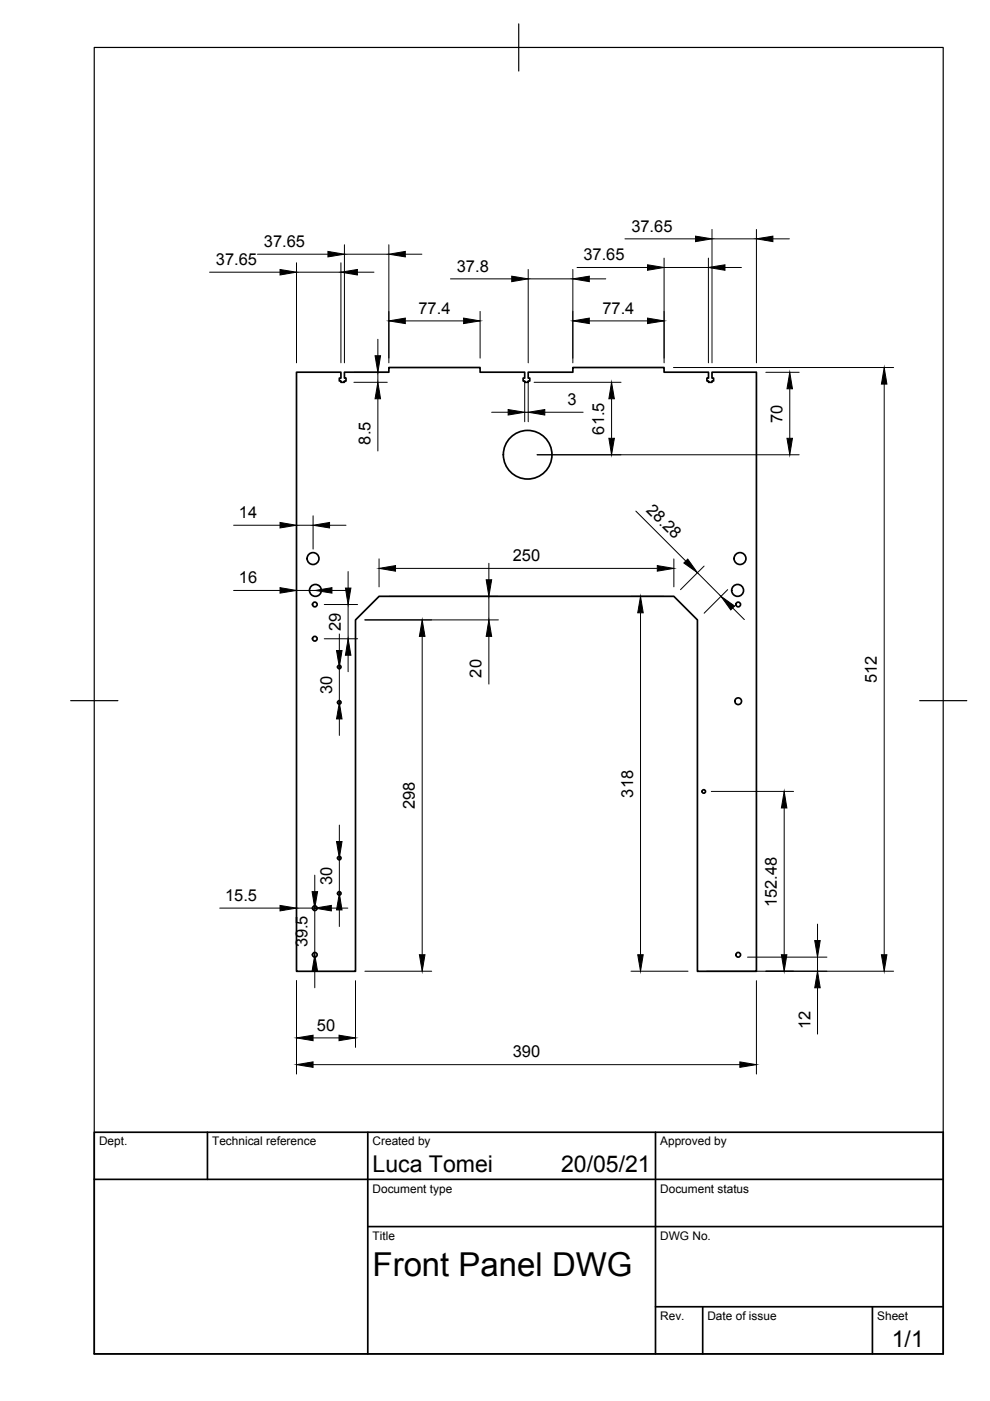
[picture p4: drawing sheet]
<svg xmlns="http://www.w3.org/2000/svg" width="210mm" height="297mm" viewBox="0 0 210 297" stroke-linecap="round" stroke-linejoin="round" font-family="sans-serif">
<!-- layer: Visibile -->
<g fill="none" stroke="#000" stroke-width=".36">
<path d="M62.9 78.9h9.4v1.3h-.4v.6h.4v.3h.7v-.3h.4v-.6h-.4v-1.3h9.4v-1h19.4v1h9.5v1.3h-.4v.6h.4v.3h.7v-.3h.3v-.6h-.3v-1.3h9.5v-1h19.3v1h9.4v1.3h-.3v.6h.3v.3h.8v-.3h.3v-.6h-.3v-1.3h9.4v127h-12.5v-74.5l-5-5h-62.5l-5 5v74.5h-12.5z"/>
<circle cx="111.9" cy="96.4" r="5.2"/>
<circle cx="66.4" cy="118.4" r="1.26"/>
<circle cx="156.9" cy="118.4" r="1.26"/>
<circle cx="66.7" cy="135.4" r=".5"/>
<circle cx="66.7" cy="128.2" r=".5"/>
<circle cx="66.9" cy="125.2" r="1.26"/>
<circle cx="156.4" cy="125.2" r="1.26"/>
<circle cx="156.5" cy="128.2" r=".5"/>
<circle cx="71.9" cy="148.9" r=".37"/>
<circle cx="71.9" cy="141.4" r=".37"/>
<circle cx="156.5" cy="148.7" r=".71"/>
<circle cx="149.2" cy="167.8" r=".37"/>
<circle cx="66.7" cy="192.5" r=".5"/>
<circle cx="71.9" cy="189.4" r=".37"/>
<circle cx="71.9" cy="181.9" r=".37"/>
<circle cx="66.7" cy="202.4" r=".5"/>
<circle cx="156.5" cy="202.4" r=".5"/>
</g>
<!-- layer: Border -->
<path d="M20 10.1h180v276.9h-180zM110 5.1v10M15 148.6h10M195 148.6h10" fill="none" stroke="#000" stroke-width=".25"/>
<!-- layer: TitleBlock -->
<path d="M20 240.1h180v46.9h-180zM20 250h180M44 240.1v9.9M78 240.1v46.9M139 240.1v46.9M78 260.1h122M139 277.1h61M149 277.1v9.9M185 277.1v9.9" fill="none" stroke="#000" stroke-width=".36"/>
<!-- layer: Dimensions -->
<g fill="none" stroke="#000" stroke-width=".21">
<path d="M44.4 57.7h15M54.6 53.9h14.9M62.9 55.7v21.2M62.9 57.7h9.4M72.3 55.7v21.2M73 51.9v25M73 53.9h9.4M75.8 57.7h3.5M82.4 51.9v25M85.9 53.9h3.6M95.5 59.1h13M112 57.1v19.8"/>
<path d="M112 59.1h9.5M121.5 57.1v19.8M122.3 56.7h15M124.9 59.1h3.5M132.5 50.6h15M140.8 54.7v22.2M140.8 56.7h9.4M150.2 54.7v22.2M151 48.6v28.3M151 50.6h9.4M153.7 56.7h3.5M160.4 48.6v28.3"/>
<path d="M163.9 50.6h3.5M75 78.9h7.1M80.1 71.9v3.5M80.1 78.9v2.2M85.9 68h12.4M101.8 66v9.9M124.9 68h12.4M142.8 77.9h46.7M162.4 78.9h7M75 81.1h7.1M80.1 84.5v11.1M104.2 87.4h3.5"/>
<path d="M111.3 80.9v8.5M111.3 87.4h.7M112 80.9v8.5M113.2 81.1h18.5M113.9 96.4h55.5M115.5 87.4h8.1M129.7 84.5v8.4M167.4 82.4v10.5M187.5 81.4v121M49.5 111.4h9.9M62.9 112.2v1.2M62.9 111.4h3.5"/>
<path d="M66.4 109.4v7M69.9 111.4h3.5M80.4 118.5v5.9M103.7 119.4v3.5M134.8 108.4l10.6 10.5M142.9 118.5v5.9M49.5 125.2h9.9M62.9 125.2h4M68.7 128.2h7.1M68.7 135.4h7.1M70.4 125.2h3.5M71.9 134.4v3.5"/>
<path d="M73.8 121.2v3.5M73.8 128.2v7.2M73.8 138.9v3.5M77.4 131.4h28.3M82.4 126.4h23.3M83.9 120.5h55.5M89.5 134.9v67.5M103.7 126.4v5M103.7 134.9v10.1M133.8 126.4h7.1M135.8 129.9v72.5M147.9 121.4l5 5"/>
<path d="M149.3 120l-5 5M154.3 125l-5 5M155.3 128.9l2.5 2.5M71.9 141.4v7.5M71.9 152.4v3.5M71.9 174.9v3.5M150.8 167.8h17.5M166.3 171.3v31.1M46.6 192.5h12.8M62.9 192.5h3.8v9.9M66.7 185.6v3.4M70.3 192.5h3.4"/>
<path d="M71.9 181.9v7.5M71.9 192.9v3.5M173.3 195.9v3.5M62.9 207.9v19.8M66.7 205.9v3.5M75.4 207.9v14.2M77.4 205.9h14.1M133.8 205.9h12.1M149.9 205.9h39.6M158.5 202.9h16.8M160.4 207.9v19.8M173.3 202.9v3"/>
<path d="M173.3 209.4v9.9M66.4 225.7h90.5M66.4 220.1h5.5"/>
</g>
<g fill="#000" stroke="#000" stroke-width=".21">
<path d="M59.4 57.1l3.5 .6-3.5 .6zM69.5 53.3l3.5 .6-3.5 .6zM72.3 57.7l3.5-.6v1.2zM82.4 53.9l3.5-.6v1.2zM108.5 58.6l3.5 .5-3.5 .6zM121.5 59.1l3.4-.5v1.1zM137.3 56.1l3.5 .6-3.5 .6zM147.5 50.1l3.5 .5-3.5 .6zM150.2 56.7l3.5-.6v1.2zM160.4 50.6l3.5-.5v1.1zM79.5 75.4h1.2l-.6 3.5zM82.4 68l3.5-.6v1.2z"/>
<path d="M98.3 67.4l3.5 .6-3.5 .6zM121.5 68l3.4-.6v1.2zM137.3 67.4l3.5 .6-3.5 .6zM80.1 81.1l.6 3.4h-1.2zM107.7 86.8l3.6 .6-3.6 .6zM112 87.4l3.5-.6v1.2zM129.1 92.9h1.2l-.6 3.5zM129.7 81.1l.6 3.4h-1.2zM166.9 92.9h1.1l-.6 3.5zM167.4 78.9l.6 3.5h-1.1zM187.5 77.9l.5 3.5h-1.1zM59.4 110.8l3.5 .6-3.5 .5z"/>
<path d="M66.4 111.4l3.5-.6v1.1zM80.4 120.5l3.5-.6v1.2zM139.4 119.9l3.5 .6-3.5 .6zM145 119.4l.8-.9 2.1 2.9zM59.4 124.6l3.5 .6-3.5 .6zM66.9 125.2l3.5-.6v1.2zM71.4 137.9h1.1l-.6 3.5zM73.2 124.7h1.2l-.6 3.5zM73.8 135.4l.6 3.5h-1.2zM89.5 131.4l.6 3.5h-1.2zM103.1 122.9h1.1l-.5 3.5zM103.7 131.4l.5 3.5h-1.1z"/>
<path d="M135.8 126.4l.6 3.5h-1.2zM152.9 126.4l2.9 2.1-.9 .8zM71.9 148.9l.6 3.5h-1.1zM71.4 178.4h1.1l-.6 3.5zM166.3 167.8l.5 3.5h-1.1zM59.4 192l3.5 .5-3.5 .6zM66.2 189h1.1l-.6 3.5zM66.7 192.5l3.6-.5v1.1zM71.9 189.4l.6 3.5h-1.1zM172.7 199.4h1.2l-.6 3.5zM66.7 202.4l.6 3.5h-1.1zM62.9 220.1l3.5-.6v1.1z"/>
<path d="M71.9 219.5l3.5 .6-3.5 .5zM88.9 202.4h1.2l-.6 3.5zM135.2 202.4h1.2l-.6 3.5zM165.7 202.4h1.1l-.5 3.5zM173.3 205.9l.6 3.5h-1.2zM186.9 202.4h1.1l-.5 3.5zM62.9 225.7l3.5-.6v1.2zM156.9 225.1l3.5 .6-3.5 .6z"/>
</g>
<text font-size="7" x="79" y="270.6">Front Panel DWG</text>
<g font-size="4.9">
<text x="79" y="248.5">Luca Tomei</text>
<text x="119" y="248.5">20/05/21</text>
<text x="189.1" y="285.7">1/1</text>
</g>
<g font-size="3.5">
<text x="55.9" y="52.4">37.65</text>
<text x="133.9" y="49.1">37.65</text>
<text x="45.8" y="56.2">37.65</text>
<text x="96.9" y="57.6">37.8</text>
<text x="123.7" y="55.2">37.65</text>
<text x="88.7" y="66.5">77.4</text>
<text x="127.7" y="66.5">77.4</text>
<text x="120.4" y="85.9">3</text>
<text x="165.9" y="89.6" transform="rotate(-90 165.9 89.6)">70</text>
<text x="78.6" y="94.3" transform="rotate(-90 78.6 94.3)">8.5</text>
<text x="128.1" y="92.1" transform="rotate(-90 128.1 92.1)">61.5</text>
<text x="50.7" y="109.9">14</text>
<text x="136.9" y="108.3" transform="rotate(45 136.9 108.3)">28.28</text>
<text x="108.7" y="119">250</text>
<text x="50.7" y="123.6">16</text>
<text x="72.3" y="133.7" transform="rotate(-90 72.3 133.7)">29</text>
<text x="102.1" y="143.6" transform="rotate(-90 102.1 143.6)">20</text>
<text x="70.4" y="147.1" transform="rotate(-90 70.4 147.1)">30</text>
<text x="185.9" y="144.8" transform="rotate(-90 185.9 144.8)">512</text>
<text x="88" y="171.6" transform="rotate(-90 88 171.6)">298</text>
<text x="134.3" y="169.1" transform="rotate(-90 134.3 169.1)">318</text>
<text x="47.7" y="191">15.5</text>
<text x="70.4" y="187.6" transform="rotate(-90 70.4 187.6)">30</text>
<text x="164.7" y="192.3" transform="rotate(-90 164.7 192.3)">152.48</text>
<text x="65.2" y="200.9" transform="rotate(-90 65.2 200.9)">39.5</text>
<text x="67.2" y="218.5">50</text>
<text x="171.8" y="218.1" transform="rotate(-90 171.8 218.1)">12</text>
<text x="108.7" y="224.2">390</text>
</g>
<g font-size="2.5">
<text x="21" y="242.9">Dept.</text>
<text x="45" y="242.9">Technical reference</text>
<text x="79" y="242.9">Created by</text>
<text x="140" y="242.9">Approved by</text>
<text x="79" y="252.8">Document type</text>
<text x="140" y="252.8">Document status</text>
<text x="79" y="262.9">Title</text>
<text x="140" y="262.9">DWG No.</text>
<text x="140" y="279.9">Rev.</text>
<text x="150" y="279.9">Date of issue</text>
<text x="186" y="279.9">Sheet</text>
</g>
</svg>
